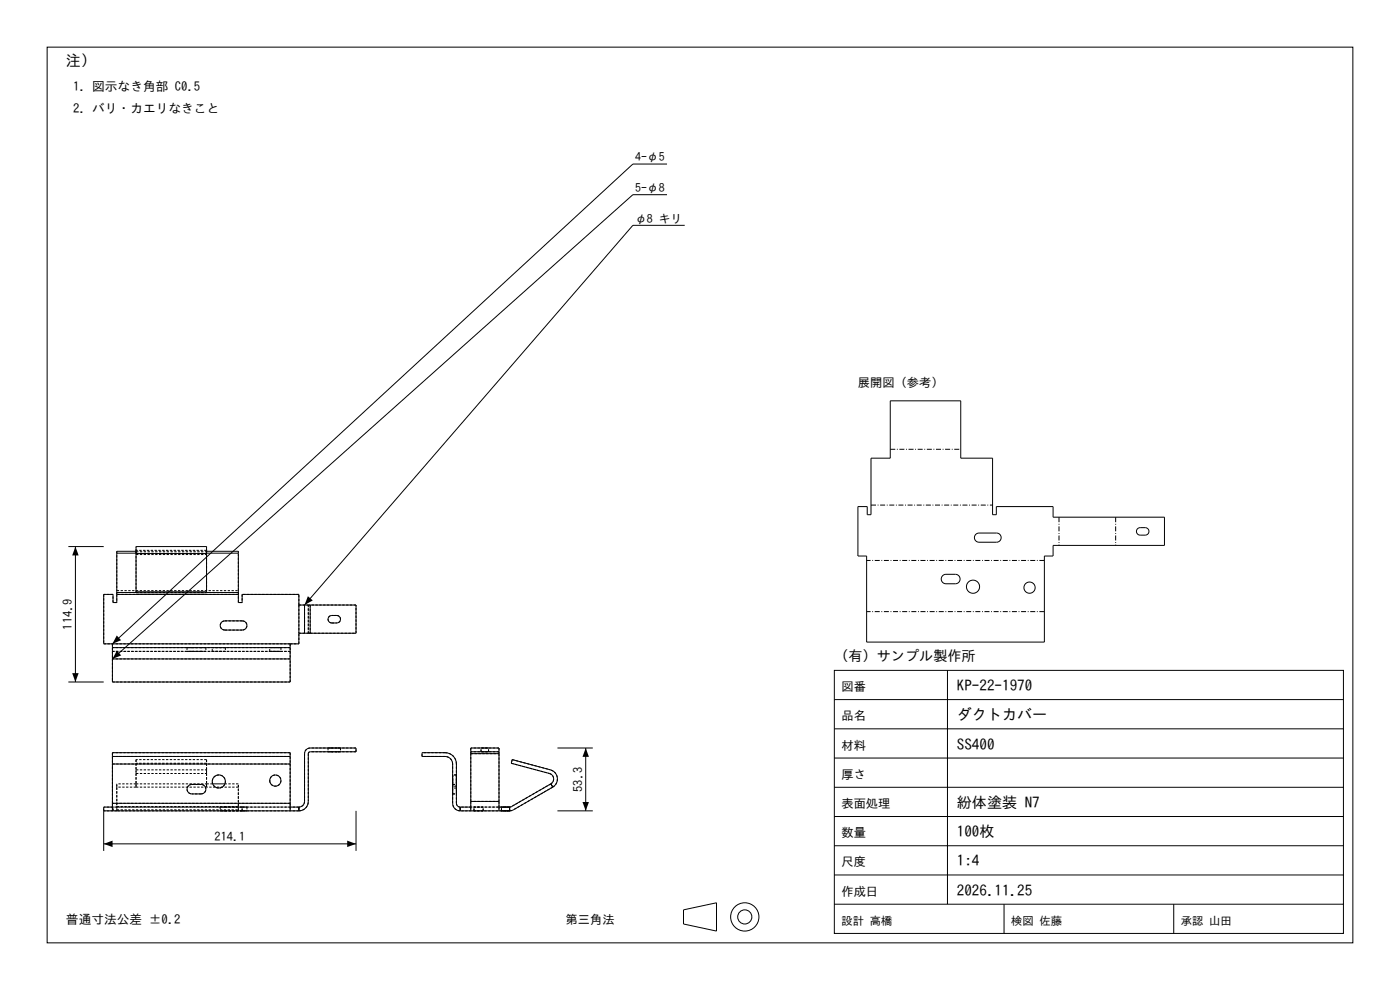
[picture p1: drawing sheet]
<svg xmlns="http://www.w3.org/2000/svg" width="297mm" height="210mm" viewBox="0 0 297 210" stroke-linecap="round" stroke-linejoin="round" font-family="sans-serif">
<g fill="none" stroke="#000" stroke-width=".21">
<path d="M10 10h277v190h-277zM141.5 34.8h-7.2l-110.4 101.8v.8M141.5 41.3h-7.2l-110.4 98.5M145.3 47.8h-11l-69.7 80.5M188.9 85h14.9v12.2h6.8v12h.8v-1.7h12v2.2h23.6v6h-23.6v2.2h-1.8v18.3h-37.8v-18.3h-1.8v-10.4h2v1.7h.8v-12h4.1zM14.5 115.9h7.5M16 115.9v28.8M24.8 117.3h4.1M28.9 117.4v-1.5h14.9v1.5M28.9 116.9h-4.1v8.8M28.9 117.4h14.9M28.9 117.4v8.3h14.9v-8.3"/>
<path d="M43.8 116.9h6.8v8.8M43.8 117.3h6.8M207 113.4l.7-.3h3.7a.97 .97 0 0 1 1 .9 .97 .97 0 0 1-1 1h-3.7a.97 .97 0 0 1-.9-.6 .97 .97 0 0 1 .2-1zM241.3 112.2l.4-.3h1.2a.8 .8 0 0 1 .8 .8 .8 .8 0 0 1-.8 .8h-1a.8 .8 0 0 1-.8-.5 .8 .8 0 0 1 .2-.8zM23.9 137.4v2.4M23.9 139.8v4.9h37.7v-4.9M23.9 137.4h37.7M23.9 139.8h37.7M24.8 125.7v.4M24.8 126.1v1.7h-.8v-1.7h-2v10.5h41.4v-10.5h-12v1.7h-.8v-1.7M24.8 126.1h25.8M24.8 125.7h4.1"/>
<path d="M28.9 125.5h14.9M43.8 125.7h6.8M46.9 132.1l.8-.4h3.7a.97 .97 0 0 1 1 1 .97 .97 0 0 1-1 .9h-3.7a.97 .97 0 0 1-.8-1.5zM50.6 125.7v.4M61.6 136.6v.8M61.6 137.4v2.4M63.4 134.3h1.2M63.4 128.3h1.2M64.6 134.3h1.2M64.6 128.3h1.2M64.6 128.3v6M65.8 128.3h9.7v6h-9.7"/>
<path d="M65.8 128.3v6M69.9 130.7a2.31 2.31 0 0 1 2.1 0 .8 .8 0 0 1 .2 .9 .8 .8 0 0 1-.8 .5h-1a.8 .8 0 0 1-.8-.5 .8 .8 0 0 1 .3-.9zM200 122.1l.5-.3h2.2a1.01 1.01 0 0 1 1 1 1.01 1.01 0 0 1-1 1h-2a1.01 1.01 0 0 1-.9-.6 1.01 1.01 0 0 1 .2-1.1zM14.5 144.7h7.5M99.9 159.5v.4M99.9 159.5h6M99.9 159.5v-.8h6v.8M99.9 159.9v10.1M99.9 159.9h6M105.9 159.5v.4M105.9 159.9v10.1M118.3 158.7h7.5"/>
<path d="M124.3 158.7v13.3M177 142.2h108v55.8h-108zM177 154.6h108M177 148.4h108M201 142.2v49.6M22 172h41.4M22 179h53.5M23.9 170.4v1.6M23.9 160.5v1.6M23.9 171.2h-1.9v9.3M23.9 170.4h37.7M23.9 160.5v-.8h37.7v.8"/>
<path d="M23.9 162.1v8.3M23.9 162.1h37.7M23.9 160.5h37.7M40.1 166.6l.6-.2h2a1.01 1.01 0 0 1 1 1 1.01 1.01 0 0 1-1 1h-2a1.01 1.01 0 0 1-1-.7 1.01 1.01 0 0 1 .4-1.1zM45.1 166.3h2.6M61.6 170.4v1.6M61.6 160.5v1.6M61.6 171.2h1.8M61.6 162.1v8.3M63.4 171.2a1.2 1.2 0 0 0 1.2-1.2v-10.1a1.2 1.2 0 0 1 1.2-1.2h9.7v.8h-9.7l-.3 .1-.1 .3v10.1a2 2 0 0 1-2 2M63.4 171.2v.8M75.5 172v8.5"/>
<path d="M97.6 171.2l-.6-.3-.2-.5v-8.3a2.4 2.4 0 0 0-2.4-2.4h-4.9v.8h4.9l.7 .1 .6 .5 .3 1 .1 8.7 .5 .9 1 .3M97.6 172h10.5M97.6 171.2h2.3M97.6 171.2v.8M99.9 170v2M99.9 170h6M105.9 170v2M105.9 171.2h2.2M108.1 171.2v.8M116.9 166.3l-8.8 4.9M116.9 166.3a1.2 1.2 0 0 0 .5-1.2 1.2 1.2 0 0 0-.8-1l-8.1-2.2 .2-.8 8.1 2.2a2 2 0 0 1 1.4 1.7 2 2 0 0 1-.9 2M116.9 166.3l.4 .7"/>
<path d="M117.3 167l-8.4 4.8-.8 .2M118.3 172h7.5M177 179.4h108M177 173.2h108M177 167h108M177 160.8h108M145 193l7-1.5v6l-7-1.5zM177 191.8h108M177 185.6h108M213 191.8v6.2M249 191.8v6.2"/>
<circle cx="206.4" cy="124.5" r="1.39"/>
<circle cx="218.4" cy="124.7" r="1.19"/>
<circle cx="46.4" cy="165.8" r="1.4"/>
<circle cx="58.4" cy="165.6" r="1.19"/>
<circle cx="158" cy="194.5" r="3"/>
<circle cx="158" cy="194.5" r="1.5"/>
</g>
<g fill="none" stroke="#000" stroke-width=".21" stroke-dasharray=".5 .3" stroke-linecap="butt">
<path d="M24.8 116.9v8.4M28.9 116.9h14.9M28.9 117.3h14.9M28.9 116.9v-1M28.9 117.3v-.4M28.9 117.6h14.9M28.9 117.6v-.9M28.9 116.7v.6M43.8 117.3v-.4M43.8 116.9v-1M43.8 117.6v-.9M43.8 116.7v.6"/>
<path d="M43.8 117.6v8.1M43.8 116.7h-14.9M22 126.1v10.5M22 136.6h1.9M23.9 136.6v1.6M23.9 138.2v1.6M23.9 139.8v4.9M23.9 138.2h37.7M24 126.1h-2M24 127.8v-1.7M24.8 127.8h-.8M24.8 126.1v1.7"/>
<path d="M24.8 126.1v-.8M24.8 125.3h25.8M28.9 125.7h14.9M28.9 125.7v-8.1M39.7 138.2h1M39.7 137.4h1M39.7 137.4v.8M40.7 138.2h2M40.7 138.2h-1M40.7 137.4h2M40.7 137.4h-1M42.7 138.2h1"/>
<path d="M42.7 138.2h-2M42.7 137.4h1M42.7 137.4h-2M43.7 138.2h-1M43.7 137.4h-1M43.7 137.4v.8M45 138.2h2.8M45 137.4h2.8M45 138.2v-.8M47.7 133.6a.97 .97 0 0 1-1-.9 .97 .97 0 0 1 1-1M47.7 133.6h3.7M47.8 138.2h-2.8"/>
<path d="M47.8 137.4h-2.8M47.8 137.4v.8M50.6 126.1h-25.8M50.6 127.8v-1.7M50.6 126.1v-.8M50.6 125.3v-8.4M51.4 126.1v1.7M51.4 127.8h-.8M51.4 131.7h-3.7M51.4 131.7a.97 .97 0 0 1 1 1 .97 .97 0 0 1-1 .9M57.2 138.2h2.4M57.2 137.4h2.4"/>
<path d="M57.2 138.2v-.8M59.6 138.2h-2.4M59.6 137.4h-2.4M59.6 137.4v.8M61.6 136.6h-37.7M61.6 136.6h1.8M61.6 138.2h-37.7M61.6 136.6v1.6M61.6 137.4h-37.7M61.6 138.2v1.6M61.6 139.8h-37.7M63.4 136.6v-2.3"/>
<path d="M63.4 128.3v6M63.4 128.3v-2.2M63.4 126.1h-12M63.4 134.3h2M63.4 128.3h2M64.6 128.3v6M65.4 134.3h.4M65.4 128.3v6M65.4 134.3v-6M65.4 128.3h.4M65.8 134.3h9.7M65.8 128.3v6"/>
<path d="M70.4 132.1a.8 .8 0 0 1-.8-.7 .8 .8 0 0 1 .8-.8M70.4 132.1h1M71.4 130.6h-1M71.4 130.6a.8 .8 0 0 1 .8 .8 .8 .8 0 0 1-.8 .7M75.5 128.3h-9.7M75.5 134.3v-6M23.9 159.7v2.4M23.9 144.7h37.7M61.6 159.7v2.4M61.6 159.7h-37.7M61.6 144.7v-4.9M64.6 159.9v10.1"/>
<path d="M65.4 159.9v10.1M65.4 159.9l.1-.3 .3-.1M65.8 158.7a1.2 1.2 0 0 0-1.2 1.2M69.6 159.5h.8M69.6 158.7h.8M69.6 158.7v.8M70.4 159.5h-.8M70.4 159.5h1M70.4 158.7h-.8M70.4 158.7h1M71.4 159.5h-1M71.4 159.5h.8"/>
<path d="M71.4 158.7h-1M71.4 158.7h.8M72.2 159.5h-.8M72.2 158.7h-.8M72.2 158.7v.8M75.5 159.5h-9.7M75.5 159.5v-.8M75.5 158.7h-9.7M94.4 159.7h-4.9M94.4 159.7a2.4 2.4 0 0 1 2.4 2.4M99.9 158.7v1.2M99.9 159.9h6"/>
<path d="M102 159.5h1.6M102 158.7h1.6M102 159.5v-.8M103.6 159.5h-1.6M103.6 158.7h-1.6M103.6 159.5v-.8M105.9 158.7v1.2M105.9 159.9v10.1M105.9 159.5h-6M105.9 158.7h-6M22 172v-.8M23.9 171.2v.8"/>
<path d="M23.9 170.4v.8M23.9 170.4v-8.3M23.9 162.1h37.7M24 172h-2M24 171.2h-2M24 172v-.8M24.8 172h-.8M24.8 171.2h-.8M24.8 172v-.8M24.8 171.1v.1M24.8 166.3v4.8M24.8 167v-.7"/>
<path d="M24.8 167v4.8M24.8 172v-.2M24.8 171.8h25.8M24.8 171.1h25.8M28.9 167h14.9M28.9 167h-4.1M28.9 166.3h14.9M28.9 166.3h-4.1M28.9 163.3h14.9M28.9 167v-3.7M28.9 166.3v.7M28.9 164.1h14.9"/>
<path d="M28.9 164.1v2.2M28.9 161.1v2.2M28.9 161.1v.8M28.9 161.9v2.2M40.7 166.4h2M40.7 166.4a1.01 1.01 0 0 0-1 1 1.01 1.01 0 0 0 1 1M42.7 168.4a1.01 1.01 0 0 0 1-1 1.01 1.01 0 0 0-1-1M42.7 168.4h-2M43.8 166.3v.7M43.8 167v-3.7M43.8 164.1v2.2M43.8 163.3v-2.2"/>
<path d="M43.8 161.1v.8M43.8 164.1v-2.2M43.8 161.1h-14.9M43.8 161.9h-14.9M45 165.8a1.4 1.4 0 0 0 2 1.2 1.4 1.4 0 0 0 .3-2.3 1.4 1.4 0 0 0-2.2 .7l-.1 .4M45.1 166.3h-1.3M46.7 172h1M46.7 171.2h1M46.7 171.2v.8M47.7 172h-1M47.7 172h3.7M47.7 171.2h-1"/>
<path d="M47.7 171.2h3.7M50.6 172h-25.8M50.6 171.2h-25.8M50.6 172v-.2M50.6 172v-.8M50.6 171.8v-4.8M50.6 167v-.7M50.6 171.1v-4.8M50.6 171.1v.1M50.6 167h-6.8M50.6 166.3h-2.9M51.4 172h-.8"/>
<path d="M51.4 171.2h-.8M51.4 172v-.8M51.4 172h-3.7M51.4 172h1M51.4 171.2h-3.7M51.4 171.2h1M52.4 172h-1M52.4 171.2h-1M52.4 171.2v.8M57.2 165.6a1.19 1.19 0 0 0 1.7 1.1 1.19 1.19 0 0 0 .3-2 1.19 1.19 0 0 0-1.9 .5l-.1 .4M61.6 171.2h-37.7M61.6 171.2v.8"/>
<path d="M61.6 170.4h-37.7M61.6 170.4v.8M61.6 162.1v8.3M61.6 160.5h-37.7M63.4 171.2v.8M63.4 172h-12M63.4 171.2h-12M63.4 172a2 2 0 0 0 2-2M63.4 172v-.8M64.6 170a1.2 1.2 0 0 1-1.2 1.2M89.5 160.5v-.8M94.4 160.5h-4.9"/>
<path d="M96 170.4v-8.3M96 162.1l-.1-.7-.5-.6-1-.3M96 166.4v2M96 168.4v-2M96 165.6v1.2M96 166.8v-2.4M96 164.4v1.2M96 165.8v1.4M96 167.2v-2.8M96 164.4v1.4M96 166.4h.8M96 168.4h.8"/>
<path d="M96.8 170.4l.2 .5 .6 .3M96.8 170.4v-8.3M96.8 166.4v2M96.8 168.4v-2M96.8 165.6v1.2M96.8 166.8v-2.4M96.8 164.4v1.2M96.8 165.8v1.4M96.8 167.2v-2.8M96.8 164.4v1.4M96.8 164.4h-.8M96.8 166.8h-.8"/>
<path d="M96.8 167.2h-.8M97.6 171.2v.8M97.6 172v-.8M97.6 172l-1-.3-.4-.6-.2-.7M99.9 171.2v.8M99.9 170v-10.1M99.9 170v1.2M100.5 172h2M100.5 171.2h2M100.5 172v-.8M102.5 172h-2M102.5 171.2h-2"/>
<path d="M102.5 172v-.8M105.9 171.2h-6M105.9 171.2v.8M105.9 170h-6M105.9 170v1.2M106.4 172h1.7M106.4 171.2h1.7M106.4 172v-.8M108.1 172h-10.5M108.1 172h-1.7M108.1 171.2h-10.5M108.1 171.2h-1.7"/>
<path d="M108.1 172v-.8M108.1 172l.8-.2M108.5 161.9l8.1 2.2M108.5 171.1l-.4 .1M108.7 161.1l8.1 2.2M108.7 161.1l-.2 .8M116.6 164.1a1.2 1.2 0 0 1 .8 1 1.2 1.2 0 0 1-.5 1.2M116.9 166.3l-8.4 4.8M116.9 166.3l.4 .7M117.3 167l-.4-.7M117.3 167l-8.4 4.8M117.3 167a2 2 0 0 0 .9-2 2 2 0 0 0-1.4-1.7"/>
</g>
<path d="M16 115.9l.7 1.9h-1.4zM24.8 134.8l.9 1-1.8 .8zM24.8 138l.9 1-1.8 .8zM65.3 126.5l1.1 .9-1.8 .9zM15.3 142.8h1.4l-.7 1.9zM124.3 158.7l.6 1.8h-1.3zM22 179l1.9-.7v1.4zM73.7 178.3l1.8 .7-1.8 .7zM123.6 170.1h1.3l-.6 1.9z" fill="#000"/>
<path d="M188.9 95.3h14.9M184.8 107.1h25.8M221.6 118.9h-37.8M224.7 109.7v6M236.7 109.7v6M221.6 129.7h-37.8" fill="none" stroke="#000" stroke-width=".21" stroke-dasharray="1.1 .4 .2 .4" stroke-linecap="butt"/>
<g font-size="3.2">
<text x="14" y="14">注）</text>
<text x="203" y="146.6">KP-22-1970</text>
<text x="203" y="152.8">ダクトカバー</text>
<text x="203" y="159">SS400</text>
<text x="203" y="171.4">紛体塗装 N7</text>
<text x="203" y="177.6">100枚</text>
<text x="203" y="183.8">1:4</text>
<text x="203" y="190">2026.11.25</text>
</g>
<text font-size="3" x="177" y="140.2">（有）サンプル製作所</text>
<g font-size="2.7">
<text x="15.5" y="19.2">1. 図示なき角部 C0.5</text>
<text x="15.5" y="24">2. バリ・カエリなきこと</text>
<text x="14" y="196">普通寸法公差 ±0.2</text>
</g>
<g font-size="2.6">
<text x="182" y="82">展開図（参考）</text>
<text x="15.3" y="133.6" transform="rotate(-90 15.3 133.6)">114.9</text>
<text x="178.5" y="146.6">図番</text>
<text x="178.5" y="152.8">品名</text>
<text x="178.5" y="159">材料</text>
<text x="123.6" y="167.9" transform="rotate(-90 123.6 167.9)">53.3</text>
<text x="178.5" y="165.2">厚さ</text>
<text x="178.5" y="171.4">表面処理</text>
<text x="45.5" y="178.3">214.1</text>
<text x="178.5" y="177.6">数量</text>
<text x="178.5" y="183.8">尺度</text>
<text x="178.5" y="190">作成日</text>
<text x="120" y="196">第三角法</text>
</g>
<g font-size="2.5">
<text x="134.8" y="34.2">4-φ5</text>
<text x="134.8" y="40.7">5-φ8</text>
<text x="134.8" y="47.2">φ8 キリ</text>
</g>
<g font-size="2.4">
<text x="178.5" y="196.2">設計 高橋</text>
<text x="214.5" y="196.2">検図 佐藤</text>
<text x="250.5" y="196.2">承認 山田</text>
</g>
</svg>
